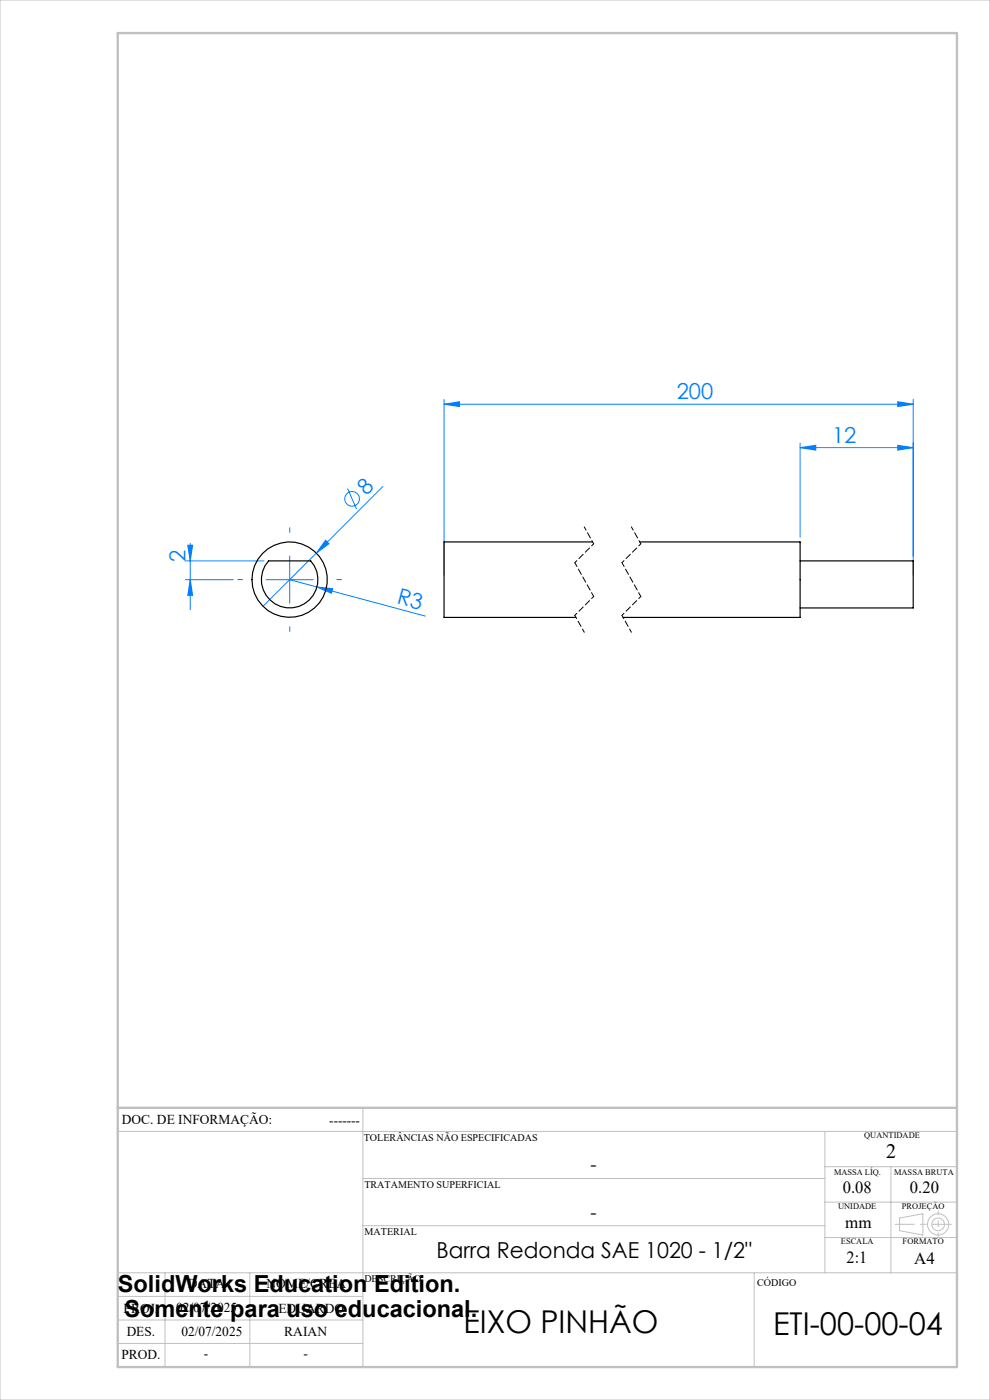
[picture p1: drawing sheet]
<svg xmlns="http://www.w3.org/2000/svg" width="210mm" height="297mm" viewBox="0 0 210 297" stroke-linecap="round" stroke-linejoin="round" font-family="sans-serif">
<g fill="none" stroke="#0080ff" stroke-width=".21">
<path d="M94.2 85.8l3.3-.6v1.1zM94.2 84.7v37.3M94.2 85.8h99.5M169.7 95l3.3-.5v1zM169.7 94v20M169.7 95h24M190.4 85.2l3.3 .6-3.3 .5zM190.4 94.5l3.3 .5-3.3 .5zM193.7 84.7v37.3M39.3 119h16.7M39.8 115.7h1.1l-.5 3.3zM40.4 115.3v14"/>
<path d="M61.5 118v10M69.1 114.6l.7 .8-2.7 1.9zM73.7 103.6l1.9 4.4M81.2 103.2l-25.4 25.4M39.3 123h10.2M40.4 123l.5 3.3h-1.1zM56.4 123h10M61.5 123l28.7 7.7M67.2 124.5l3.4 .4-.3 1z"/>
<circle cx="74.7" cy="105.8" r="1.55"/>
</g>
<g fill="none" stroke="#c0c0c0" stroke-width=".21">
<path d="M0 0h210v297h-210zM77 235v55M25 240h178M77 250h98M175 240v30M175 255h28M175 247.5h28M189 247.5v22.5M190.8 258.4l5-.9v4.5l-5-.9zM25 275h52M25 270h178M35 270v20"/>
<path d="M53 270v20M77 260h98M160 270v20M175 262.5h28M25 285h52M25 280h52"/>
<circle cx="199" cy="259.7" r="1.34"/>
<circle cx="199" cy="259.7" r="2.25"/>
</g>
<path d="M123.9 111.8l2 3.6M133.9 111.8l2 3.6M121.9 130.5l2 3.6M131.9 130.5l2 3.6" fill="none" stroke="#000" stroke-width=".21" stroke-dasharray="1.3 .6" stroke-dashoffset=".5"/>
<path d="M125.9 115.4l-4 4M135.9 115.4l-4 4M125.9 126.5l-4 4M135.9 126.5l-4 4" fill="none" stroke="#000" stroke-width=".21" stroke-dasharray="1.3 .6" stroke-dashoffset=".7"/>
<path d="M121.9 119.4l4 7.1M131.9 119.4l4 7.1" fill="none" stroke="#000" stroke-width=".21" stroke-dasharray="1.3 .6" stroke-dashoffset=".3"/>
<path d="M61.5 113v-1M51.5 123h-1M61.5 133v1M71.5 123h1" fill="none" stroke="#0080ff" stroke-width=".21" stroke-dasharray="15.2 1.3 1.3 1.3"/>
<path d="M201.8 259.7h-11.9" fill="none" stroke="#c0c0c0" stroke-width=".21" stroke-dasharray="15.2 1.3 1.3 1.3" stroke-dashoffset="11.2"/>
<path d="M199 256.9v5.4" fill="none" stroke="#c0c0c0" stroke-width=".21" stroke-dasharray="15.2 1.3 1.3 1.3" stroke-dashoffset="14.4"/>
<path d="M25 7h178v283h-178zM25 235h178" fill="none" stroke="#c0c0c0" stroke-width=".5"/>
<g fill="#0080ff">
<path d="M69.1 114.6l.7 .8-2.7 1.9z"/>
<path d="M67.2 124.5l3.4 .4-.3 1z"/>
<path d="M94.2 85.8l3.3-.6v1.1zM190.4 85.2l3.3 .6-3.3 .5zM169.7 95l3.3-.5v1zM190.4 94.5l3.3 .5-3.3 .5z"/>
<path d="M40.4 123l.5 3.3h-1.1zM39.8 115.7h1.1l-.5 3.3z"/>
</g>
<g fill="none" stroke="#000" stroke-width=".25">
<path d="M57 119h8.9a6 6 0 0 1-.3 8.3 6 6 0 0 1-8.3 0 6 6 0 0 1-.3-8.3zM125.7 115h-31.5v16h27.9M135.7 115h34v16h-37.5M169.7 119h24v10h-24"/>
<circle cx="61.4" cy="123" r="8"/>
</g>
<g font-size="6.7">
<text x="98.3" y="282.7">EIXO PINHÃO</text>
<text x="164" y="283.1">ETI-00-00-04</text>
</g>
<g font-size="5">
<text x="25" y="274">SolidWorks Education Edition.</text>
<text x="26.4" y="279.5">Somente para uso educacional.</text>
</g>
<g font-size="4.7" fill="#0080ff">
<text x="143.5" y="84.7">200</text>
<text x="176.5" y="93.9">12</text>
<text x="77.7" y="105.2" transform="rotate(-45 77.7 105.2)">8</text>
<text x="39.4" y="119.1" transform="rotate(-90 39.4 119.1)">2</text>
<text x="84" y="128" transform="rotate(15 84 128)">R3</text>
</g>
<text font-size="4.7" x="92.6" y="266.8">Barra Redonda SAE 1020 - 1/2&quot;</text>
<text font-size="4.3" x="188" y="245.8">2</text>
<g font-size="4">
<text x="125.2" y="248.4">-</text>
<text x="125.2" y="258.6">-</text>
</g>
<g font-size="3.6">
<text x="178.8" y="253.1">0.08</text>
<text x="193" y="253.1">0.20</text>
<text x="179.3" y="260.6">mm</text>
<text x="179.6" y="267.9">2:1</text>
<text x="193.9" y="268.1">A4</text>
</g>
<g font-size="2.9">
<text x="25.9" y="238.4">DOC. DE INFORMAÇÃO:</text>
<text x="69.8" y="238.6">-------</text>
<text x="39.9" y="273.2">DATA</text>
<text x="56.5" y="273.2">NOME/CREA</text>
<text x="26.2" y="278.6">PROJ.</text>
<text x="37.4" y="278.2">02/07/2025</text>
<text x="59" y="278.6">EDUARDO</text>
<text x="26.9" y="283.4">DES.</text>
<text x="38.5" y="283.4">02/07/2025</text>
<text x="60.3" y="283.4">RAIAN</text>
<text x="25.7" y="288.3">PROD.</text>
<text x="43.3" y="288">-</text>
<text x="64.4" y="288">-</text>
</g>
<g font-size="2.2">
<text x="77.2" y="242.1">TOLERÂNCIAS NÃO ESPECIFICADAS</text>
<text x="77.3" y="251.9">TRATAMENTO SUPERFICIAL</text>
<text x="77.3" y="261.9">MATERIAL</text>
<text x="77.3" y="272.1">DESCRIÇÃO</text>
<text x="160.6" y="272.8">CÓDIGO</text>
</g>
<g font-size="1.8">
<text x="183.3" y="241.4">QUANTIDADE</text>
<text x="176.9" y="249.2">MASSA LÍQ.</text>
<text x="189.7" y="249.2">MASSA BRUTA</text>
<text x="177.8" y="256.5">UNIDADE</text>
<text x="191.3" y="256.5">PROJEÇÃO</text>
<text x="178.4" y="264">ESCALA</text>
<text x="191.5" y="264">FORMATO</text>
</g>
</svg>
